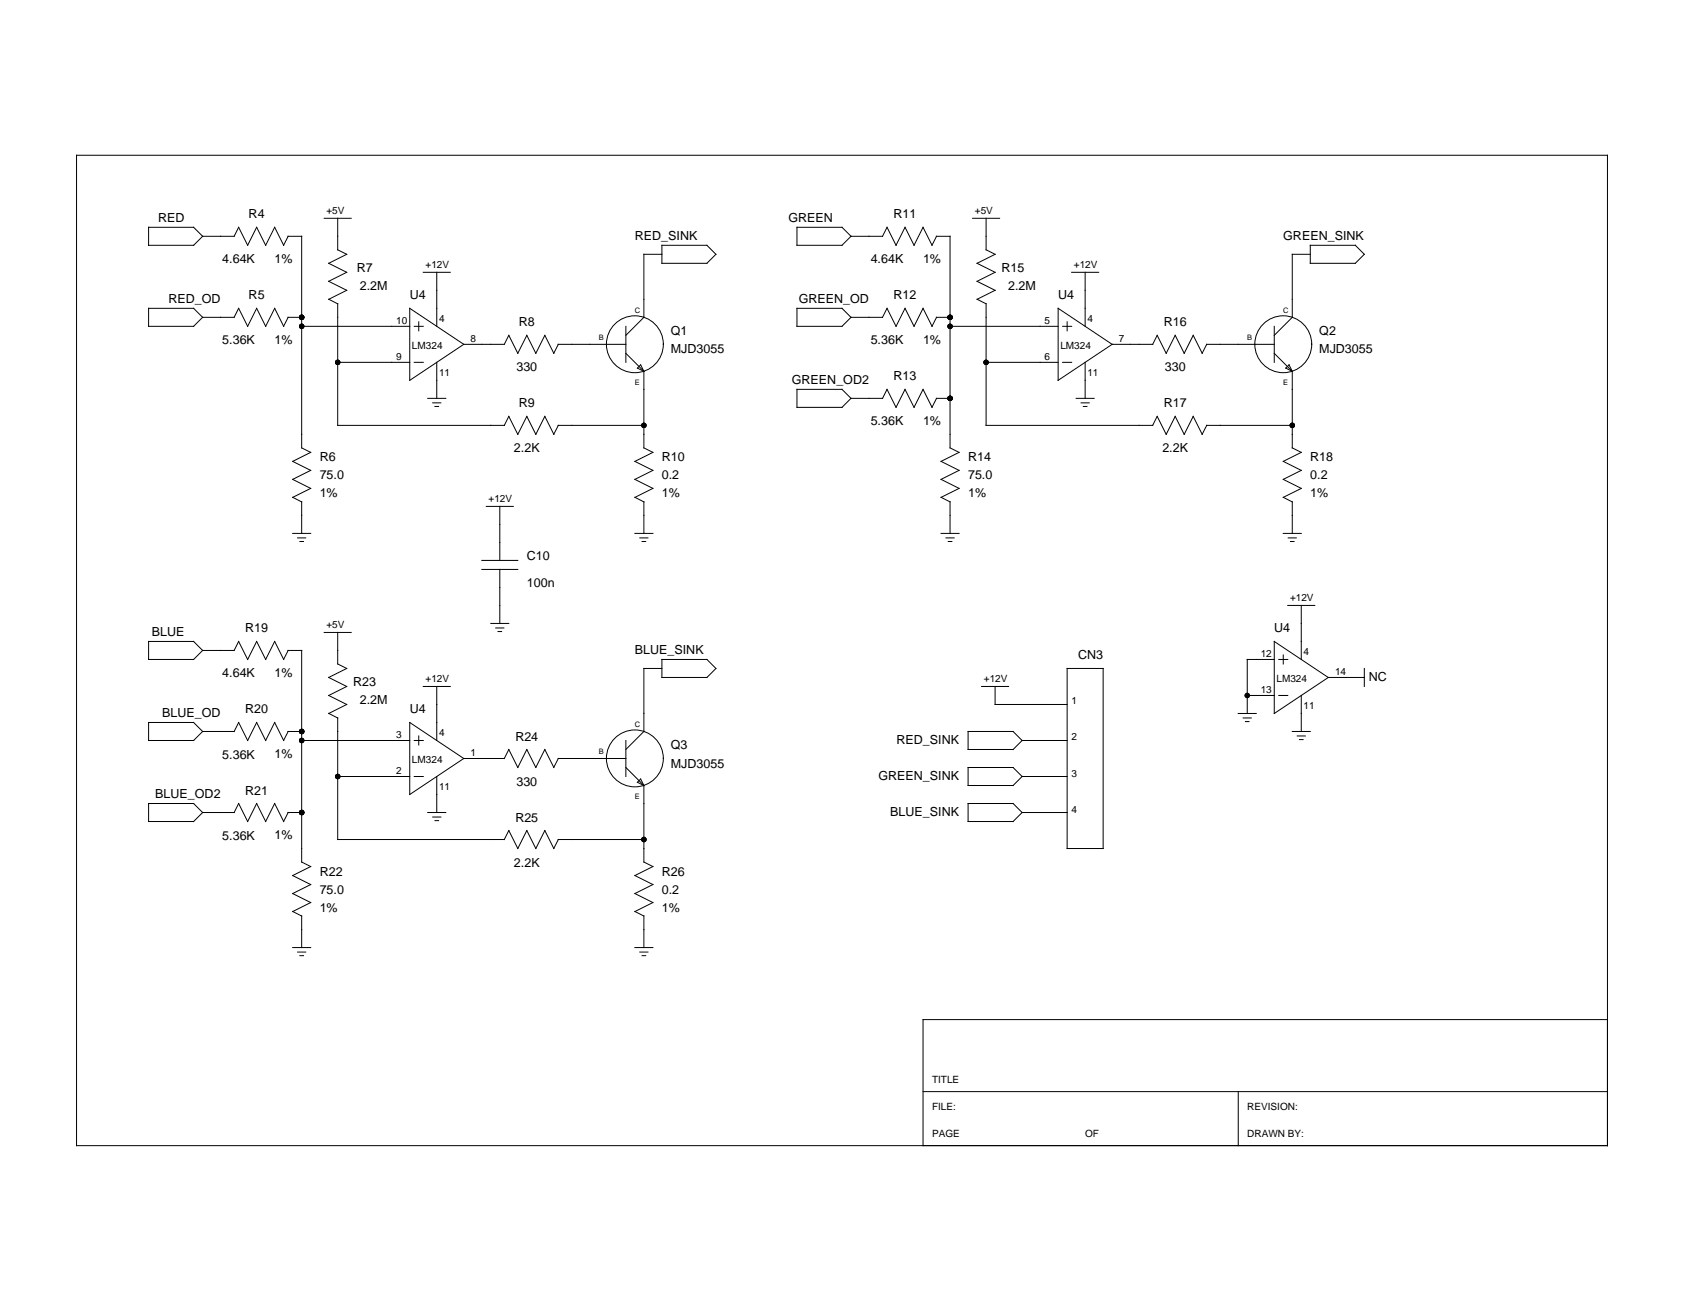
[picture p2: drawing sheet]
<svg xmlns="http://www.w3.org/2000/svg" width="279mm" height="216mm" viewBox="0 0 279 216" stroke-linecap="round" stroke-linejoin="round" font-family="sans-serif">
<g fill="none" stroke="#000" stroke-width=".17">
<path d="M12.7 25.8h254v164.3h-254zM24.7 37.7h7.4l1.5 1.5-1.5 1.5h-7.4zM33.6 39.2h5.2l.8-1.5 1.5 3 1.5-3 1.5 3 1.5-3 1.5 3M47.8 39.2h2.3v35.1l1.4 .8-2.9 1.5 2.9 1.5-2.9 1.5 2.9 1.4-2.9 1.5 1.5 .8M47.8 39.2l-.8 1.5M53.8 36.2h4.5M56 36.2v5.3l1.5 .7-3 1.5 3 1.5-3 1.5 3 1.5-3 1.5M132.2 37.7h7.5l1.5 1.5-1.5 1.5h-7.5zM141.2 39.2h5.2l.8-1.5 1.5 3 1.5-3 1.5 3 1.4-3 1.5 3 .8-1.5h2.2v35.1l1.5 .8-3 1.5 3 1.5-3 1.5 3 1.4-3 1.5 1.5 .8M161.4 36.2h4.4M163.6 36.2v5.3l1.5 .7-3 1.5 3 1.5-3 1.5 3 1.5-3 1.5M24.7 51.2h7.4l1.5 1.5-1.5 1.5h-7.4z"/>
<path d="M33.6 52.7h5.2l.8-1.5 1.5 3 1.5-3 1.5 3 1.5-3 1.5 3M47.8 52.7h2.3M47.8 52.7l-.8 1.5M50.1 54.2h17.9M54.5 49.7l1.5 .7M56 50.4v20.2h27.7l.7-1.5 1.5 3 1.5-3 1.5 3 1.5-3 1.5 3 .7-1.5h14.2M68 51.2l8.9 5.9-8.9 6zM68.7 54.2h1.5M69.5 53.4v1.5M70.2 45.2h4.5M72.5 45.2v9M76.9 57.1h6.8l.7-1.5 1.5 3 1.5-3 1.5 3 1.5-3 1.5 3 .7-1.5h11.2"/>
<path d="M103.8 54.2v5.9M103.8 58.6l3 3M109.8 42.2h-3v10.5l-3 2.9M109.8 40.7h7.5l1.5 1.5-1.5 1.5h-7.5zM132.2 51.2h7.5l1.5 1.5-1.5 1.5h-7.5zM141.2 52.7h5.2l.8-1.5 1.5 3 1.5-3 1.5 3 1.4-3 1.5 3 .8-1.5h2.2M157.6 54.2h18M162.1 49.7l1.5 .7M163.6 50.4v20.2h27.6l.8-1.5 1.5 3 1.5-3 1.5 3 1.5-3 1.5 3M175.6 51.2l8.9 5.9-8.9 6zM176.3 54.2h1.5M177.1 53.4v1.5"/>
<path d="M177.8 45.2h4.5M180 45.2v9M184.5 57.1h6.7l.8-1.5 1.5 3 1.5-3 1.5 3 1.5-3 1.5 3M200.2 57.1h11.2M200.2 57.1l-.8 1.5M211.4 54.2v5.9M211.4 58.6l3 3M217.4 42.2h-3v10.5l-3 2.9M217.4 40.7h7.5l1.5 1.5-1.5 1.5h-7.5zM56 60.1h12M68.7 60.1h1.5M71 66.1h3"/>
<path d="M71.8 66.9h1.3M72.2 67.5h.6M72.5 60.1v6M105.8 61.1l.5-.6 .5 1.1zM106.8 61.6v12.7l1.5 .8-3 1.5 3 1.5-3 1.5 3 1.4-3 1.5 1.5 .8M132.2 64.6h7.5l1.5 1.5-1.5 1.5h-7.5zM141.2 66.1h5.2l.8-1.5 1.5 3 1.5-3 1.5 3 1.4-3 1.5 3 .8-1.5h2.2M163.6 60.1h12M176.3 60.1h1.5M178.5 66.1h3M179.4 66.9h1.3M179.7 67.5h.6"/>
<path d="M180 60.1v6M200.2 70.6h14.2M200.2 70.6l-.8 1.5M213.3 61.1l.6-.6 .5 1.1zM214.4 61.6v12.7l1.5 .8-3 1.5 3 1.5-3 1.5 3 1.4-3 1.5 1.5 .8M48.6 88.5h2.9M49.4 89.3h1.3M49.8 89.9h.6M50.1 83.3v5.2M79.9 93h6M79.9 94.5h6M80.7 84h4.5"/>
<path d="M82.9 84v9M82.9 94.5v9M105.3 88.5h3M106.2 89.3h1.3M106.5 89.9h.6M106.8 83.3v5.2M156.1 88.5h3M157 89.3h1.3M157.3 89.9h.6M157.6 83.3v5.2M212.9 88.5h3M213.7 89.3h1.4"/>
<path d="M214.1 89.9h.6M214.4 83.3v5.2M24.7 106.4h7.4l1.5 1.5-1.5 1.5h-7.4zM24.7 119.9h7.4l1.5 1.5-1.5 1.5h-7.4zM33.6 107.9h5.2l.8-1.5 1.5 3 1.5-3 1.5 3 1.5-3 1.5 3M47.8 107.9h2.3v35.2l1.4 .7-2.9 1.5 2.9 1.5-2.9 1.5 2.9 1.5-2.9 1.5 1.5 .7M47.8 107.9l-.8 1.5M53.8 105h4.5M54.5 118.4l1.5 .7M56 105v5.2l1.5 .7-3 1.5 3 1.5-3 1.5 3 1.5-3 1.5M56 119.1v20.2h27.7l.7-1.5 1.5 3 1.5-3 1.5 3 1.5-3 1.5 3 .7-1.5h14.2M68 119.9l8.9 6-8.9 5.9z"/>
<path d="M70.2 113.9h4.5M72.5 113.9v9M81.4 103.5h3M82.3 104.2h1.3M82.6 104.8h.6M109.8 110.9h-3v10.5l-3 3M109.8 109.4h7.5l1.5 1.5-1.5 1.5h-7.5zM162.9 113.9h4.4M165.1 113.9v3h12M177.1 110.9h5.9v29.9h-5.9zM205.4 118.4h3M206.3 119.1h1.3"/>
<path d="M206.6 119.7h.6M206.9 115.4h4.5M211.4 109.4h-4.5v9M211.4 106.4l9 6-9 6zM212.2 109.4h1.5M212.2 115.4h1.5M212.9 108.7v1.5M213.7 100.5h4.4M215.9 100.5v8.9M215.9 115.4v6M220.4 112.4h6M226.4 110.9v3"/>
<path d="M24.7 133.3h7.4l1.5 1.5-1.5 1.5h-7.4zM33.6 134.8h5.2l.8-1.5 1.5 3 1.5-3 1.5 3 1.5-3 1.5 3M33.6 121.4h5.2l.8-1.5 1.5 3 1.5-3 1.5 3 1.5-3 1.5 3M47.8 134.8h2.3M47.8 121.4h2.3M47.8 121.4l-.8 1.5M47.8 134.8l-.8 1.5M50.1 122.9h17.9M56 128.9h12M68.7 128.9h1.5M68.7 122.9h1.5M69.5 122.1v1.5"/>
<path d="M71 134.8h3M71.8 135.6h1.3M72.2 136.2h.6M72.5 128.9v5.9M76.9 125.9h6.8l.7-1.5 1.5 3 1.5-3 1.5 3 1.5-3 1.5 3 .7-1.5h11.2M103.8 127.4l3 3M103.8 122.9v6M106.3 129.3l.5 1.1-1-.6zM106.8 130.4v12.7l1.5 .7-3 1.5 3 1.5-3 1.5 3 1.5-3 1.5 1.5 .7M160.6 121.4h7.5l1.5 1.5-1.5 1.5h-7.5zM160.6 127.4h7.5l1.5 1.5-1.5 1.5h-7.5zM160.6 133.3h7.5l1.5 1.5-1.5 1.5h-7.5z"/>
<path d="M169.6 134.8h7.5M169.6 128.9h7.5M169.6 122.9h7.5M214.4 121.4h3M215.2 122.1h1.4M215.6 122.7h.6M48.6 157.2h2.9M49.4 158h1.3M49.8 158.6h.6M50.1 152v5.2M105.3 157.2h3M106.2 158h1.3"/>
<path d="M106.5 158.6h.6M106.8 152v5.2M266.7 169.2h-113.6v20.9M153.1 181.2h113.6M205.4 181.2v8.9"/>
<circle cx="105.3" cy="57.1" r="4.7"/>
<circle cx="212.9" cy="57.1" r="4.7"/>
<circle cx="105.3" cy="125.9" r="4.7"/>
</g>
<g fill="#000">
<circle cx="50.1" cy="52.7" r=".45"/>
<circle cx="50.1" cy="54.2" r=".45"/>
<circle cx="157.6" cy="52.7" r=".45"/>
<circle cx="157.6" cy="54.2" r=".45"/>
<circle cx="56" cy="60.1" r=".45"/>
<circle cx="106.8" cy="70.6" r=".45"/>
<circle cx="157.6" cy="66.1" r=".45"/>
<circle cx="163.6" cy="60.1" r=".45"/>
<circle cx="214.4" cy="70.6" r=".45"/>
<circle cx="206.9" cy="115.4" r=".45"/>
<circle cx="50.1" cy="134.8" r=".45"/>
<circle cx="50.1" cy="122.9" r=".45"/>
<circle cx="50.1" cy="121.4" r=".45"/>
<circle cx="56" cy="128.9" r=".45"/>
<circle cx="106.8" cy="139.3" r=".45"/>
</g>
<g font-size="2.1">
<text x="26.2" y="36.8">RED</text>
<text x="41.3" y="36.2">R4</text>
<text x="105.3" y="39.8">RED_SINK</text>
<text x="130.8" y="36.8">GREEN</text>
<text x="148.3" y="36.2">R11</text>
<text x="212.9" y="39.8">GREEN_SINK</text>
<text x="36.9" y="43.7">4.64K</text>
<text x="45.6" y="43.7">1%</text>
<text x="59.2" y="45.2">R7</text>
<text x="144.5" y="43.7">4.64K</text>
<text x="153.1" y="43.7">1%</text>
<text x="166.2" y="45.2">R15</text>
<text x="28" y="50.2">RED_OD</text>
<text x="41.3" y="49.7">R5</text>
<text x="59.7" y="48.2">2.2M</text>
<text x="68" y="49.7">U4</text>
<text x="132.5" y="50.2">GREEN_OD</text>
<text x="148.3" y="49.7">R12</text>
<text x="167.3" y="48.2">2.2M</text>
<text x="175.6" y="49.7">U4</text>
<text x="36.9" y="57.1">5.36K</text>
<text x="45.6" y="57.1">1%</text>
<text x="86.1" y="54.2">R8</text>
<text x="111.3" y="55.6">Q1</text>
<text x="111.3" y="58.6">MJD3055</text>
<text x="144.5" y="57.1">5.36K</text>
<text x="153.1" y="57.1">1%</text>
<text x="193.1" y="54.2">R16</text>
<text x="218.9" y="55.6">Q2</text>
<text x="218.9" y="58.6">MJD3055</text>
<text x="85.7" y="61.6">330</text>
<text x="131.4" y="63.7">GREEN_OD2</text>
<text x="148.3" y="63.1">R13</text>
<text x="193.3" y="61.6">330</text>
<text x="86.1" y="67.6">R9</text>
<text x="144.5" y="70.6">5.36K</text>
<text x="153.1" y="70.5">1%</text>
<text x="193.1" y="67.6">R17</text>
<text x="53" y="76.6">R6</text>
<text x="85.3" y="75.1">2.2K</text>
<text x="109.8" y="76.6">R10</text>
<text x="160.6" y="76.6">R14</text>
<text x="192.8" y="75.1">2.2K</text>
<text x="217.4" y="76.6">R18</text>
<text x="53" y="79.6">75.0</text>
<text x="53" y="82.5">1%</text>
<text x="109.8" y="79.6">0.2</text>
<text x="109.8" y="82.5">1%</text>
<text x="160.6" y="79.6">75.0</text>
<text x="160.6" y="82.5">1%</text>
<text x="217.4" y="79.6">0.2</text>
<text x="217.4" y="82.5">1%</text>
<text x="87.4" y="93">C10</text>
<text x="87.4" y="97.5">100n</text>
<text x="25.2" y="105.5">BLUE</text>
<text x="40.7" y="105">R19</text>
<text x="211.4" y="105">U4</text>
<text x="36.9" y="112.4">4.64K</text>
<text x="45.6" y="112.4">1%</text>
<text x="58.6" y="113.9">R23</text>
<text x="105.3" y="108.5">BLUE_SINK</text>
<text x="178.9" y="109.4">CN3</text>
<text x="227.1" y="113">NC</text>
<text x="26.9" y="118.9">BLUE_OD</text>
<text x="40.7" y="118.4">R20</text>
<text x="59.7" y="116.9">2.2M</text>
<text x="68" y="118.4">U4</text>
<text x="36.9" y="125.9">5.36K</text>
<text x="45.6" y="125.8">1%</text>
<text x="85.5" y="122.9">R24</text>
<text x="111.3" y="124.4">Q3</text>
<text x="148.7" y="123.4">RED_SINK</text>
<text x="40.7" y="131.9">R21</text>
<text x="85.7" y="130.4">330</text>
<text x="111.3" y="127.4">MJD3055</text>
<text x="145.7" y="129.4">GREEN_SINK</text>
<text x="25.8" y="132.4">BLUE_OD2</text>
<text x="85.5" y="136.3">R25</text>
<text x="147.7" y="135.4">BLUE_SINK</text>
<text x="36.9" y="139.3">5.36K</text>
<text x="45.6" y="139.3">1%</text>
<text x="85.3" y="143.8">2.2K</text>
<text x="53" y="145.3">R22</text>
<text x="53" y="148.3">75.0</text>
<text x="109.8" y="145.3">R26</text>
<text x="109.8" y="148.3">0.2</text>
<text x="53" y="151.3">1%</text>
<text x="109.8" y="151.3">1%</text>
</g>
<g font-size="1.7">
<text x="54.2" y="35.5">+5V</text>
<text x="161.7" y="35.5">+5V</text>
<text x="70.6" y="44.4">+12V</text>
<text x="178.2" y="44.4">+12V</text>
<text x="65.7" y="53.8">10</text>
<text x="72.8" y="53.4">4</text>
<text x="173.3" y="53.8">5</text>
<text x="180.4" y="53.4">4</text>
<text x="65.7" y="59.8">9</text>
<text x="68.4" y="57.9">LM324</text>
<text x="78.1" y="56.8">8</text>
<text x="173.3" y="59.8">6</text>
<text x="175.9" y="57.9">LM324</text>
<text x="185.6" y="56.8">7</text>
<text x="72.8" y="62.4">11</text>
<text x="180.4" y="62.4">11</text>
<text x="81.1" y="83.3">+12V</text>
<text x="214" y="99.7">+12V</text>
<text x="54.2" y="104.2">+5V</text>
<text x="70.6" y="113.2">+12V</text>
<text x="163.2" y="113.2">+12V</text>
<text x="209.2" y="109.1">12</text>
<text x="211.8" y="113.2">LM324</text>
<text x="216.3" y="108.7">4</text>
<text x="221.5" y="112.1">14</text>
<text x="177.8" y="116.9">1</text>
<text x="209.2" y="115">13</text>
<text x="216.3" y="117.7">11</text>
<text x="65.7" y="122.5">3</text>
<text x="72.8" y="122.1">4</text>
<text x="78.1" y="125.5">1</text>
<text x="177.8" y="122.9">2</text>
<text x="65.7" y="128.5">2</text>
<text x="68.4" y="126.6">LM324</text>
<text x="72.8" y="131.1">11</text>
<text x="177.8" y="128.9">3</text>
<text x="177.8" y="134.8">4</text>
<text x="154.6" y="179.7">TITLE</text>
<text x="154.6" y="184.1">FILE:</text>
<text x="206.9" y="184.1">REVISION:</text>
<text x="154.6" y="188.6">PAGE</text>
<text x="180" y="188.6">OF</text>
<text x="206.9" y="188.6">DRAWN BY:</text>
</g>
<g font-size="1.2">
<text x="105.3" y="51.9">C</text>
<text x="212.9" y="51.9">C</text>
<text x="99.4" y="56.4">B</text>
<text x="206.9" y="56.4">B</text>
<text x="105.3" y="63.9">E</text>
<text x="212.9" y="63.9">E</text>
<text x="99.4" y="125.1">B</text>
<text x="105.3" y="120.6">C</text>
<text x="105.3" y="132.6">E</text>
</g>
</svg>
